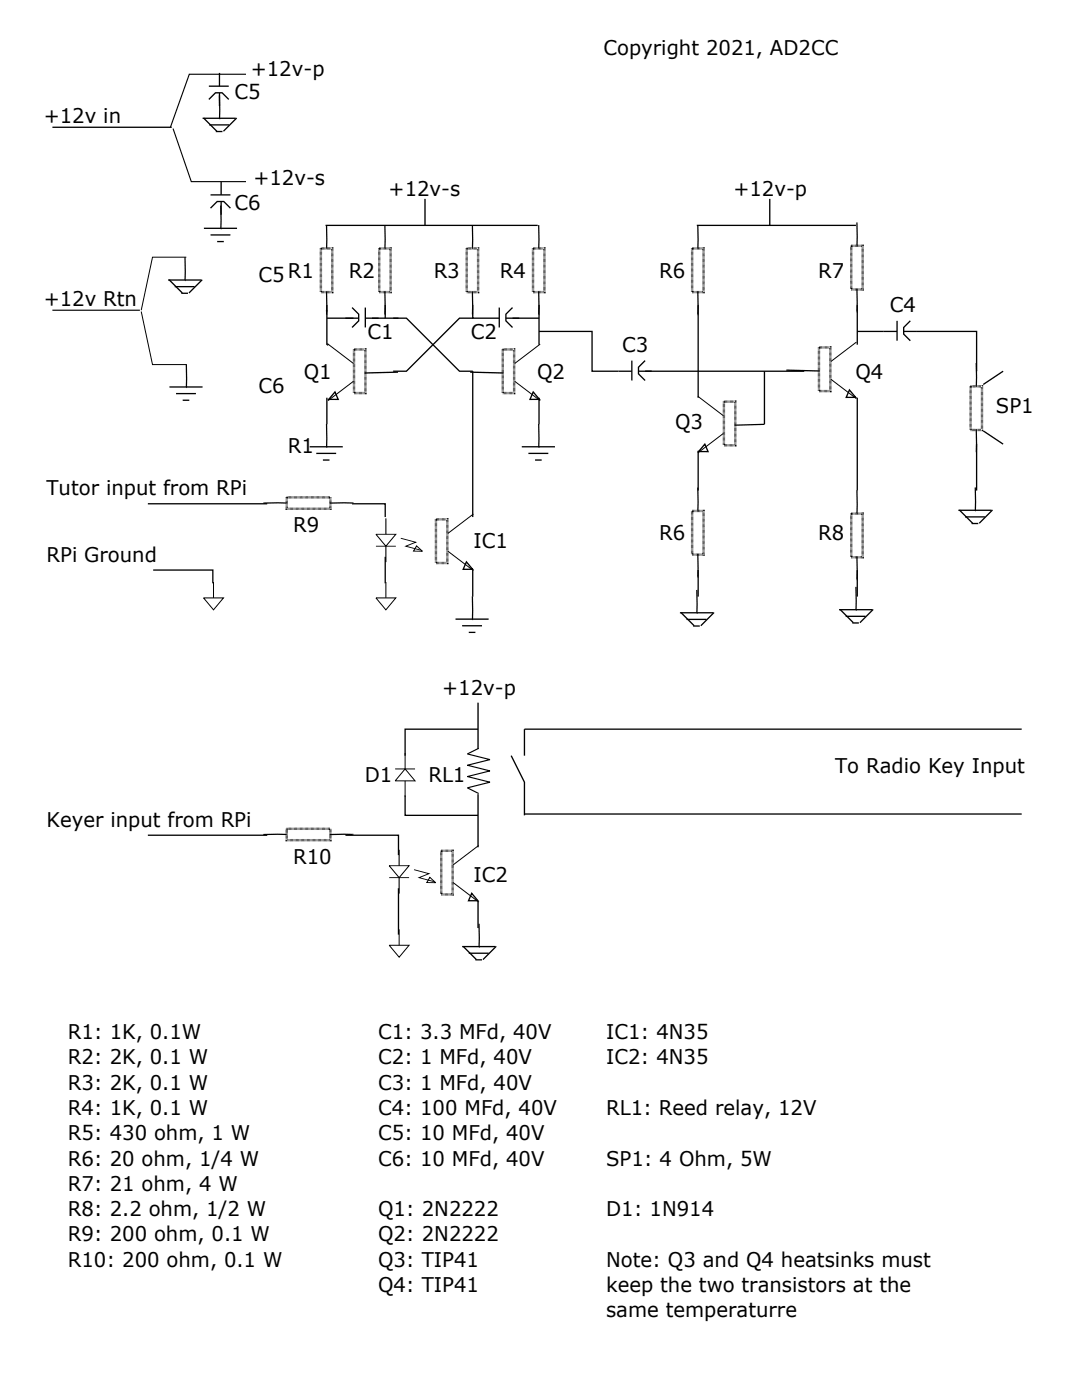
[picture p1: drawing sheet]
<svg xmlns="http://www.w3.org/2000/svg" width="216mm" height="279mm" viewBox="0 0 216 279" stroke-linecap="round" stroke-linejoin="round" font-family="sans-serif">
<g fill="none" stroke="#000" stroke-width=".26">
<path d="M41.7 19.8l1.3-1.3h1.3l1.3 1.3M41.7 17.2h3.9M43.8 14.6v2.6M43.8 18.5v2.7M10.5 25.4h23.8M40.4 23.6h6.6M40.6 23.5l2.7 2.7M41.7 24.9h4M42 38.9h4M43.1 26.2h1.3M44.1 36.2v2.7M47.2 23.5l-2.6 2.7"/>
<path d="M84.8 39.7v5.3M153.6 39.7v5.3M33.5 55.9h6.7M33.7 55.8l2.7 2.7M34.9 57.2h3.9M36.2 58.5h1.3M40.4 55.8l-2.7 2.7M40.7 45.6h6.6M42 41.5l1.3-1.3h1.4l1.3 1.3M42 46.9h4M43.3 48.2h1.4M44.1 40.2v2.7"/>
<path d="M65 45h42.3M139 45h31.8M33.8 77.2h6.6M35.1 78.6h4M36.5 79.9h1.3M65.2 63.5h6.4M65.2 60.9v7.9M65.2 79.4v5.3M66.8 78.2l.7 1.5h-1.9zM70.3 61.4l1.3 1.3v1.3l-1.3 1.4M72.9 63.5h6.6M72.9 61.4v4"/>
<path d="M76.9 60.9v2.6M78.5 63.5h2.6l10.6 10.6h2.6v29.1M79.4 74.3l-6.6 .1M93.8 74.3l6.7 .1M94.3 60.9v2.6h5.3M94.3 63.5h-2.6l-10.6 10.6h-2.6M99.6 61.4v4M100.9 63.5h6.7M102.3 61.4l-1.4 1.3v1.3l1.4 1.4M106.4 78.2l1.2 1.5h-1.8zM107.6 66.1h10.5v8h8M107.6 60.9v7.9"/>
<path d="M107.6 79.4v5.3M126.1 72v3.9M127.4 74.1h33.1M128.7 72l-1.3 1.3v1.3l1.3 1.3M139.3 60.9v18.5M152.5 74.1v10.6M156.9 73.9l6.7 .1M169.5 77.8l1.2 1.5h-1.9zM171.1 66.1h7.9M171.1 60.9v7.9M171.1 79.4v18.5M179 64v4"/>
<path d="M180.3 66.1h14.6v8M181.6 64l-1.3 1.4v1.3l1.3 1.3M200.2 74.1l-4 2.6M61.8 89.2h6.6M63.1 90.5h4M64.4 91.8h1.4M104.1 89.2h6.6M105.4 90.5h4M106.8 91.8h1.3M139.3 90v7.9M140.6 88.6l.7 1.5h-1.9zM194.9 88.6v9.3"/>
<path d="M196.2 86l4 2.6M29.5 100.5h23.8M30.6 113.8h11.9v2.6M70.3 100.5h6.6v2.7M76.9 111.1v5.3M93.1 112.1l1.2 1.5h-1.9zM94.3 113.8v5.3M139.3 113.8v5.3M171.1 113.8v5.3M191.2 101.8h6.6M191.4 101.8l2.7 2.6M192.6 103.2h3.9"/>
<path d="M193.9 104.5h1.3M198 101.8l-2.6 2.6M90.9 123.6h6.6M92.2 124.9h4M93.5 126.2h1.4M135.7 122.3h6.6M135.9 122.2l2.6 2.7M137 123.6h4M138.3 124.9h1.3M142.5 122.2l-2.7 2.7M167.4 121.7h6.6M167.6 121.6l2.7 2.7"/>
<path d="M168.7 123h4M170.1 124.3h1.3M174.2 121.6l-2.6 2.7M80.8 158.7v4h14.6M95.4 145.5h-14.6v5.3M95.4 140.2v9.3M95.4 158.5v10.6M102 150.8l2.6 5.3v6.6M203.9 145.5h-99.3v5.3M29.5 166.7h23.8M68.9 166.7h10.6v4M79.5 177.3v9.2"/>
<path d="M94.1 178.3l1.3 1.5h-1.9zM95.4 179.9v5.3M104.6 162.5h99.3M92.2 188.9h6.6M92.4 188.9l2.7 2.6M93.5 190.2h4M94.9 191.6h1.3M99 188.9l-2.6 2.6"/>
</g>
<g fill="none" stroke="#000006" stroke-width=".49">
<path d="M64 49.6h2.3v8.7h-2.3zM75.7 49.6h2.2v8.7h-2.2zM93.1 49.6h2.3v8.7h-2.3zM106.4 49.6h2.2v8.7h-2.2zM138.1 49.6h2.3v8.7h-2.3zM169.9 49.1h2.2v8.7h-2.2zM70.6 69.7h2.3v8.8h-2.3zM100.3 69.7h2.3v8.8h-2.3zM163.4 69.3h2.3v8.8h-2.3zM193.7 77.1h2.2v8.7h-2.2zM57.2 99.3h8.7v2.2h-8.7zM144.4 80.2h2.3v8.7h-2.3z"/>
<path d="M87 103.6h2.3v8.8h-2.3zM138.1 102h2.3v8.7h-2.3zM169.9 102.5h2.2v8.7h-2.2zM57.2 165.4h8.7v2.3h-8.7zM88 169.8h2.3v8.7h-2.3z"/>
</g>
<g fill="none" stroke="#000" stroke-width=".2">
<path d="M37.2 51.3h-6.8l-2.2 10.6M28.2 62.2l2.2 10.6h6.8M65.4 68.7l5.1 3.9M70.5 76.1l-5.1 3.9M102.7 76.1l5.1 3.9M107.8 68.7l-5.1 3.9M139.2 79.1l5.1 3.9M165.8 75.7l5.1 3.9M170.9 68.3l-5.1 3.9M144.3 86.5l-5.1 3.9M40.6 119.3h4l-2 2.4zM42.6 116.2v3.1"/>
<path d="M75 106.6h4l-2 2.4zM75 119.3h4l-2 2.4zM75 109h4M77 103.5v3.1M77 109v3.2M77 116.2v3.1M80 107.4l3 .8-2 .8 2.9 .8M83.1 108.9l1.2 1.1h-1.8zM89.4 110l5.1 3.9M94.5 102.6l-5.1 3.9M78.9 153.5h3.9M80.8 153.5l2 2.3h-3.9z"/>
<path d="M80.8 150.3v3.2M80.8 155.8v3.2M77.7 172.8h3.9l-2 2.4zM77.7 175.2h3.9M79.6 169.6v3.2M79.6 175.2v3.1M82.6 173.6l3 .8-2 .8 3 .7M85.8 175.1l1.1 1.1-1.7-.1zM90.4 176.1l5.1 3.9M95.5 168.7l-5.1 3.9M77.7 188.6h3.9l-2 2.4zM79.6 185.5v3.1"/>
</g>
<g fill="none" stroke="#000" stroke-width=".25">
<path d="M43.8 19v4.6M36.9 51.3v4.6M44.1 41v4.6M65.2 58.2v4.5M65.2 44.9v4.6M76.8 58.2v4.5M76.8 44.9v4.6M94.3 58.2v4.5M94.3 44.9v4.6M107.5 58.2v4.5M107.5 44.9v4.6M139.2 58.2v4.5"/>
<path d="M139.2 44.9v4.6M171 57.6v4.6M171 44.4v4.6M37.2 72.7v4.6M194.8 72.4v4.6M65.2 84.6v4.6M107.5 84.6v4.6M139.2 97.3v4.6M152.5 84.7l-5.9 .2M171 97.8v4.6M194.6 97.3v4.6M194.8 85.7v4.6"/>
<path d="M52.6 100.4h4.5M65.8 100.4h4.6M94.3 119v4.6M139 117.7v4.6M139.2 110.5v4.6M170.8 117.1v4.6M171 111.1v4.6M52.6 166.5h4.5M65.8 166.5h4.6M95.6 184.4v4.5"/>
</g>
<g fill="#000" stroke="#000006" stroke-width=".26">
<circle cx="65.2" cy="62" r=".04"/>
<circle cx="65.4" cy="68.8" r=".04"/>
</g>
<path d="M10.5 61.9h17.4M95.5 149.3l-2.2 1.2 4.5 1.1-4.5 1.1 4.5 1.1-4.5 1.2 4.5 1.1-4.5 1.1 2.2 1.2" fill="none" stroke="#000" stroke-width=".23"/>
<path d="M49.1 14.8h-11.3l-3.8 10.6M34.5 25.7l3.7 10.5h10.9" fill="none" stroke="#000" stroke-width=".22"/>
<g font-size="4">
<text x="120.4" y="11">Copyright 2021, AD2CC</text>
<text x="50" y="15.3">+12v-p</text>
<text x="46.8" y="19.7">C5</text>
<text x="8.7" y="24.5">+12v in</text>
<text x="50.6" y="36.9">+12v-s</text>
<text x="77.5" y="39.1">+12v-s</text>
<text x="146.3" y="39.1">+12v-p</text>
<text x="46.8" y="42">C6</text>
<text x="51.6" y="56.2">C5R1</text>
<text x="69.6" y="55.5">R2</text>
<text x="86.5" y="55.5">R3</text>
<text x="99.8" y="55.5">R4</text>
<text x="131.5" y="55.5">R6</text>
<text x="163.3" y="55.5">R7</text>
<text x="8.7" y="61">+12v Rtn</text>
<text x="177.6" y="62.3">C4</text>
<text x="73.3" y="67.6">C1</text>
<text x="93.9" y="67.6">C2</text>
<text x="124.1" y="70.3">C3</text>
<text x="60.6" y="75.6">Q1</text>
<text x="107.2" y="75.6">Q2</text>
<text x="170.7" y="75.6">Q4</text>
<text x="51.6" y="78.5">C6</text>
<text x="198.7" y="82.5">SP1</text>
<text x="134.7" y="85.6">Q3</text>
<text x="57.4" y="90.4">R1</text>
<text x="9.3" y="98.9">Tutor input from RPi</text>
<text x="58.5" y="106.3">R9</text>
<text x="131.5" y="107.9">R6</text>
<text x="163.3" y="107.9">R8</text>
<text x="9.3" y="112.1">RPi Ground</text>
<text x="94.5" y="109.4">IC1</text>
<text x="88.2" y="138.8">+12v-p</text>
<text x="166.7" y="154.2">To Radio Key Input</text>
<text x="72.8" y="156">D1</text>
<text x="85.5" y="156">RL1</text>
<text x="9.3" y="165">Keyer input from RPi</text>
<text x="58.5" y="172.4">R10</text>
<text x="94.5" y="176.1">IC2</text>
<text x="13.5" y="207.3">R1: 1K, 0.1W</text>
<text x="75.4" y="207.3">C1: 3.3 MFd, 40V</text>
<text x="120.9" y="207.3">IC1: 4N35</text>
<text x="13.5" y="212.4">R2: 2K, 0.1 W</text>
<text x="75.4" y="212.4">C2: 1 MFd, 40V</text>
<text x="120.9" y="212.4">IC2: 4N35</text>
<text x="13.5" y="217.4">R3: 2K, 0.1 W</text>
<text x="75.4" y="217.4">C3: 1 MFd, 40V</text>
<text x="13.5" y="222.5">R4: 1K, 0.1 W</text>
<text x="13.5" y="227.6">R5: 430 ohm, 1 W</text>
<text x="75.4" y="222.5">C4: 100 MFd, 40V</text>
<text x="75.4" y="227.6">C5: 10 MFd, 40V</text>
<text x="120.9" y="222.5">RL1: Reed relay, 12V</text>
<text x="13.5" y="232.6">R6: 20 ohm, 1/4 W</text>
<text x="75.4" y="232.6">C6: 10 MFd, 40V</text>
<text x="120.9" y="232.6">SP1: 4 Ohm, 5W</text>
<text x="13.5" y="237.7">R7: 21 ohm, 4 W</text>
<text x="13.5" y="242.7">R8: 2.2 ohm, 1/2 W</text>
<text x="75.4" y="242.7">Q1: 2N2222</text>
<text x="120.9" y="242.7">D1: 1N914</text>
<text x="13.5" y="247.8">R9: 200 ohm, 0.1 W</text>
<text x="75.4" y="247.8">Q2: 2N2222</text>
<text x="13.5" y="252.8">R10: 200 ohm, 0.1 W</text>
<text x="75.4" y="252.8">Q3: TIP41</text>
<text x="75.4" y="257.9">Q4: TIP41</text>
<text x="120.9" y="252.8">Note: Q3 and Q4 heatsinks must</text>
<text x="120.9" y="257.9">keep the two transistors at the</text>
<text x="120.9" y="262.9">same temperaturre</text>
</g>
</svg>
